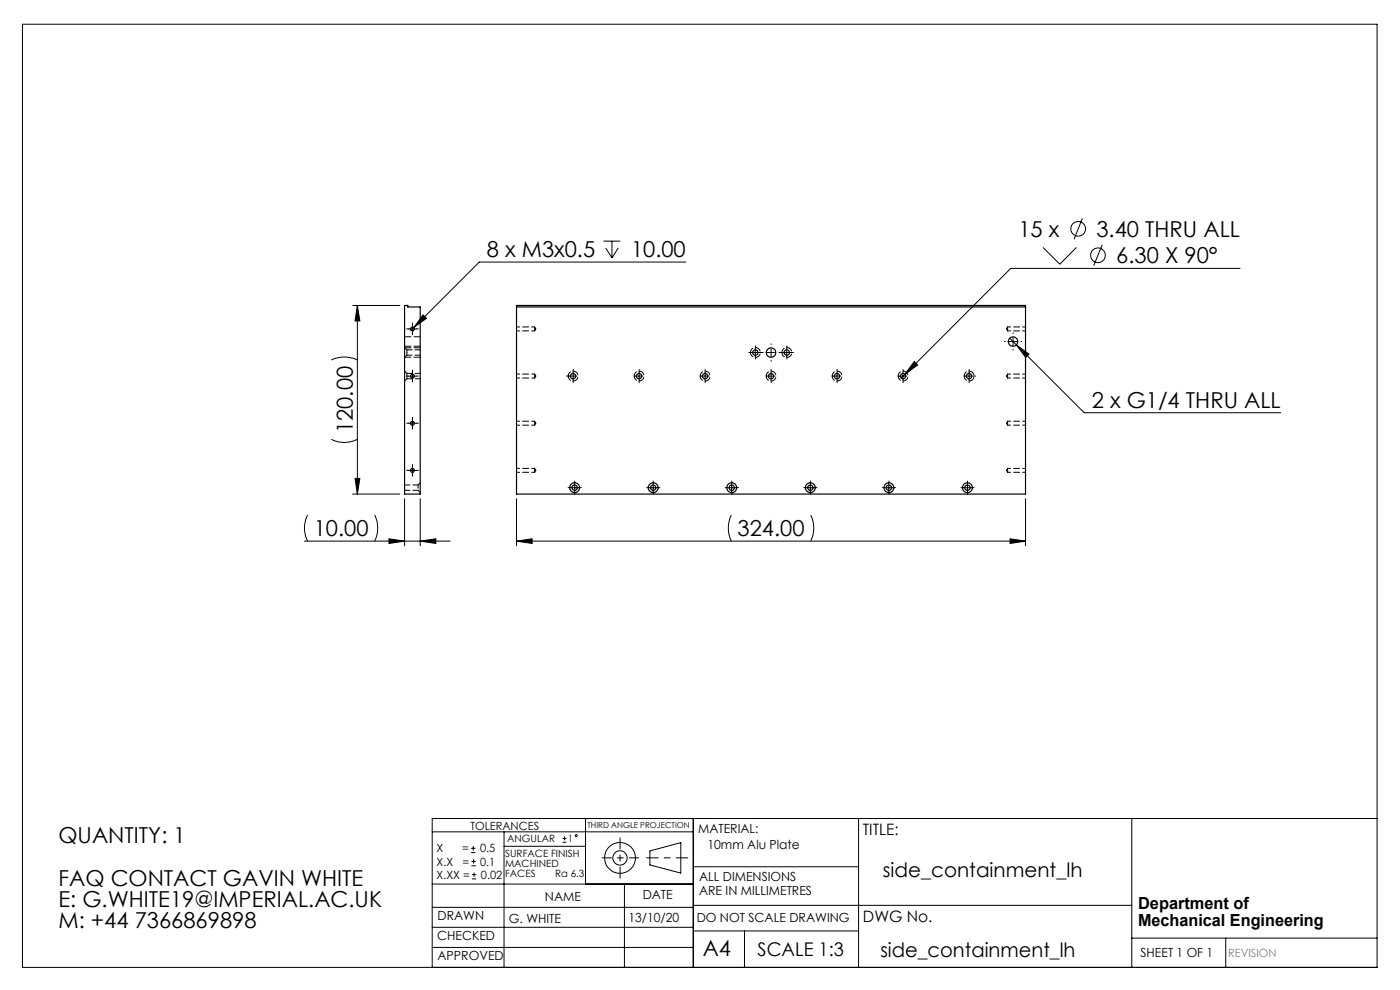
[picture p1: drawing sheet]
<svg xmlns="http://www.w3.org/2000/svg" width="297mm" height="210mm" viewBox="0 0 297 210" stroke-linecap="round" stroke-linejoin="round" font-family="sans-serif">
<g fill="none" stroke="#000" stroke-width=".21">
<path d="M4.8 5.1h287.3v200.1h-287.3zM128 51.1h3.6M128.5 52.6l1.3 2.1M129.8 51.1v3.6M131.2 52.6l-1.4 2.1M145.5 55.6h-43.8l-13.9 13.9M221.3 52.5l3.5 3.5 3.6-3.5M229.6 46.3l-1.7 4.5M233.8 51.9l-1.8 4.5M263.1 56.9h-48.7l-22.4 22.5M70.3 76.4a6.4 6.4 0 0 1 5.5 0M74.8 64.8h10"/>
<path d="M75.8 64.8v40M75.8 64.8l.5 3.3h-1zM86.6 79.8h1.7M86.6 69.8h1.7M87.5 69v1.6M87.5 78.9v1.7M87.8 69.5l-.6 .6M89.7 66.8l.8 .7-2.7 2zM159.4 74.8h1.7M160.2 74v1.6M162.7 74.8h1.7M163.6 74v1.6"/>
<path d="M166.1 74.8h1.6M166.9 74v1.6M190.7 79.8h1.7M191.6 78.9v1.7M192 79.4l-.8 .8M194 76.7l.7 .7-2.7 2zM214.1 72.5h1.6M214.2 71.7l15.8 15.9h41.7M214.9 71.6v1.7M215.6 73.2l2.7 1.9-.7 .7zM70.3 93.2a6.1 6.1 0 0 0 5.5 0M86.6 99.8h1.7"/>
<path d="M86.6 89.8h1.7M87.5 89v1.6M87.5 98.9v1.7M64.6 114.8h30.9M65.3 109.2a6.1 6.1 0 0 0 0 5.6M74.8 104.8h10M75.3 101.5h1l-.5 3.3zM79.5 109.2a6.4 6.4 0 0 1 0 5.6M82.5 114.3l3.3 .5-3.3 .5zM85.8 105.8v10M89.1 114.8l3.4-.5v1zM89.1 105.8v10"/>
<path d="M109.6 114.8l3.3-.5v1zM109.6 114.8h108M109.6 105.8v10M121.1 103.5h1.6M121.9 102.6v1.7M137.7 103.5h1.7M138.6 102.6v1.7M154.4 103.5h1.7M155.2 109.2a6.4 6.4 0 0 0 0 5.6M155.2 102.6v1.7M171.1 103.5h1.7M171.9 102.6v1.7"/>
<path d="M172 109.2a6.1 6.1 0 0 1 0 5.6M187.7 103.5h1.7M188.6 102.6v1.7M204.4 103.5h1.7M205.2 102.6v1.7M214.3 114.3l3.3 .5-3.3 .5zM217.6 105.8v10M91.7 176.5h55.4M99.9 179.9h1M100.4 179.5v.9M106.9 176.5v28.7M106.9 179.5h17.3"/>
<path d="M119.3 178.7h.9M119.3 177.9h.9M119.8 177.4v.9M124.2 173.6v13.9M147.1 173.6v31.6M182.1 173.6v31.6M240.1 173.6v31.6M292.1 173.6h-200.4v31.6M91.7 196.7h55.4M91.7 192.5h55.4M91.7 187.5h55.4M99.9 180.9h1"/>
<path d="M100 183.6h.9M100 182.7h.9M100.1 186.4h.9M100.1 185.5h.9M100.5 182.3v.9M100.6 185.1v.9M132.5 187.5v17.7M137.9 180.5l6.5-1.8v6.5l-6.5-1.7zM147.1 183.9h35M147.1 197.5h35M147.1 192h93M157.9 197.5v7.7"/>
<path d="M240.1 199h52M260 199v6.2M91.7 201h55.4"/>
<circle cx="228.7" cy="48.5" r="1.56"/>
<circle cx="232.9" cy="54.1" r="1.56"/>
<circle cx="122.2" cy="177.3" r=".2"/>
<circle cx="131.5" cy="182" r="1.52"/>
<circle cx="131.5" cy="182" r="3.3"/>
</g>
<path d="M145.9 182h-8.7" fill="none" stroke="#000" stroke-width=".21" stroke-dasharray="15.2 1.3 1.3 1.3" stroke-dashoffset="12.8"/>
<path d="M131.5 177.7v8.6" fill="none" stroke="#000" stroke-width=".21" stroke-dasharray="15.2 1.3 1.3 1.3" stroke-dashoffset="12.9"/>
<path d="M127.7 182h7.8" fill="none" stroke="#000" stroke-width=".21" stroke-dasharray="15.2 1.3 1.3 1.3" stroke-dashoffset="13.3"/>
<g fill="none" stroke="#000" stroke-width=".21" stroke-dasharray="15.2 1.3 1.3 1.3">
<path d="M86.7 79.8h-.4M86.7 69.8h-.4M87.5 78.9v-.4M87.5 68.9v-.4M87.5 70.6v.4M88.3 79.8h.5M88.3 69.8h.5M120.8 79.8h-.6M121.6 79.8v-.9M121.6 79.8h-.8M121.6 79.8v.8M121.6 79.8h.8"/>
<path d="M121.6 78.9v-.5M135.6 79.8v-.9M135.6 79.8h-.8M135.6 79.8v.8M135.6 79.8h.8M135.6 78.9v-.5M149.6 79.8v-.9M149.6 79.8h-.8M149.6 79.8v.8M149.6 79.8h.8M149.6 78.9v-.5M159.4 74.8h-.5"/>
<path d="M160.3 73.9v-.5M160.3 75.6v.6M161.1 74.8h.6M161.9 74.8h-.1M163.6 73.1v-.2M163.6 76.4v.2M163.6 79.8v-.9M163.6 79.8h-.8M163.6 79.8v.8M163.6 79.8h.8M163.6 78.9v-.5M165.3 74.8h.1"/>
<path d="M166.1 74.8h-.6M166.9 73.9v-.5M166.9 75.6v.6M167.8 74.8h.5M177.6 79.8v-.9M177.6 79.8h-.8M177.6 79.8v.8M177.6 79.8h.8M177.6 78.9v-.5M191.6 78.9v-.5M205.6 79.8v-.9M205.6 79.8h-.8"/>
<path d="M205.6 79.8v.8M205.6 79.8h.8M205.6 78.9v-.5M206.4 79.8h.6M213.3 72.4h-.2M214.9 70.8v-.2M214.9 74.1v.2M216.6 72.4h.2M86.7 99.8h-.4M86.7 89.8h-.4M87.5 98.9v-.4M87.5 88.9v-.4"/>
<path d="M87.5 90.6v.4M87.5 80.6v.4M88.3 99.8h.5M88.3 89.8h.5M121.6 80.6v.6M135.6 80.6v.6M149.6 80.6v.6M163.6 80.6v.6M177.6 80.6v.6M191.6 80.6v.6M205.6 80.6v.6M87.5 100.6v.4"/>
<path d="M121.1 103.4h-.6M121.9 102.6v-.6M121.9 104.3v.5M122.8 103.4h.5M137.8 103.4h-.6M138.6 102.6v-.6M138.6 104.3v.5M139.4 103.4h.6M154.4 103.4h-.5M155.3 102.6v-.6M155.3 104.3v.5M156.1 103.4h.6"/>
<path d="M171.1 103.4h-.6M171.9 102.6v-.6M171.9 104.3v.5M172.8 103.4h.5M187.8 103.4h-.6M188.6 102.6v-.6M188.6 104.3v.5M189.4 103.4h.6M204.4 103.4h-.5M205.3 102.6v-.6M205.3 104.3v.5M206.1 103.4h.6"/>
</g>
<g fill="#000">
<path d="M75.8 64.8l.5 3.3h-1zM75.3 101.5h1l-.5 3.3z"/>
<path d="M89.7 66.8l-1.9 2.7 2.7-2zM82.5 114.3l3.3 .5-3.3 .5zM89.1 114.8l3.4-.5v1zM194 76.7l-2 2.7 2.7-2zM215.6 73.2l2 2.6 .7-.7z"/>
<path d="M214.3 114.3l3.3 .5-3.3 .5zM109.6 114.8l3.3-.5v1z"/>
</g>
<g fill="none" stroke="#000" stroke-width=".25">
<path d="M85.8 64.8h.7v.3h2.6v39.7h-3.3zM109.6 64.8h108v40h-108zM109.6 65.1h108"/>
<circle cx="87.5" cy="79.8" r=".41"/>
<circle cx="87.5" cy="69.8" r=".41"/>
<circle cx="121.6" cy="79.8" r=".56"/>
<circle cx="135.6" cy="79.8" r=".56"/>
<circle cx="149.6" cy="79.8" r=".56"/>
<circle cx="160.2" cy="74.8" r=".58"/>
<circle cx="163.6" cy="74.8" r="1.01"/>
<circle cx="163.6" cy="79.8" r=".56"/>
<circle cx="166.9" cy="74.8" r=".58"/>
<circle cx="177.6" cy="79.8" r=".57"/>
<circle cx="191.6" cy="79.8" r=".57"/>
<circle cx="205.6" cy="79.8" r=".57"/>
<circle cx="214.9" cy="72.4" r="1.01"/>
<circle cx="87.5" cy="99.8" r=".41"/>
<circle cx="87.5" cy="89.8" r=".41"/>
<circle cx="121.9" cy="103.5" r="1.04"/>
<circle cx="121.9" cy="103.5" r=".57"/>
<circle cx="138.6" cy="103.4" r=".56"/>
<circle cx="138.6" cy="103.5" r="1.04"/>
<circle cx="155.2" cy="103.5" r="1.04"/>
<circle cx="155.2" cy="103.5" r=".57"/>
<circle cx="171.9" cy="103.4" r=".56"/>
<circle cx="171.9" cy="103.5" r="1.05"/>
<circle cx="188.6" cy="103.4" r=".56"/>
<circle cx="188.6" cy="103.5" r="1.04"/>
<circle cx="205.2" cy="103.5" r=".57"/>
<circle cx="205.2" cy="103.5" r="1.05"/>
</g>
<g fill="none" stroke="#000" stroke-width=".21" stroke-dasharray="1.3 .6">
<path d="M86.3 79.8v-.6M86.3 74.8v-.6M86.3 75.3v-.5M113.4 79.8v-.4M113.4 69.8v-.4M113.4 70.2v-.4M113.4 70.2l.3-.4M113.7 79.8l-.3-.4M113.7 69.8l-.3-.4M213.5 79.8l.3 .4M213.5 69.8l.3 .4M213.8 79.4l-.3 .4"/>
<path d="M213.8 69.4l-.3 .4M86.3 80.3v-.5M113.4 99.8v-.4M113.4 80.2v-.4M113.4 89.8v-.4M113.4 90.2v-.4M113.4 80.2l.3-.4M113.4 90.2l.3-.4M113.7 99.8l-.3-.4M113.7 89.8l-.3-.4M213.5 99.8l.3 .4M213.5 89.8l.3 .4"/>
<path d="M213.8 99.4l-.3 .4M213.8 89.4l-.3 .4M113.4 100.2v-.4M113.4 100.2l.3-.4"/>
</g>
<g fill="none" stroke="#000" stroke-width=".21" stroke-dasharray="1.3 .6" stroke-dashoffset=".6">
<path d="M109.6 70.2h3.8M113.4 79.4h-3.8M113.4 69.4h-3.8M213.8 70.2h3.8M217.6 69.4h-3.8M217.6 79.4h-3.8M109.6 80.2h3.8M109.6 90.2h3.8M113.4 99.4h-3.8M113.4 89.4h-3.8M213.8 90.2h3.8M213.8 80.2h3.8"/>
<path d="M217.6 99.4h-3.8M217.6 89.4h-3.8M88.7 102.9v1.1M109.6 100.2h3.8M213.8 100.2h3.8"/>
</g>
<path d="M85.8 75.8l.5-.5M86.3 79.2l-.5-.5M86.3 74.2l-.5-.5M85.8 80.8l.5-.5M88.7 104l.5 .5M89.2 102.4l-.5 .5" fill="none" stroke="#000" stroke-width=".21" stroke-dasharray="1.3 .6" stroke-dashoffset=".3"/>
<g fill="none" stroke="#000" stroke-width=".21" stroke-dasharray="1.3 .6" stroke-dashoffset=".2">
<path d="M86.3 75.3h2.9M89.2 79.2h-2.9M89.2 74.2h-2.9M120.5 79.8a1.05 1.05 0 0 1 1.5-1 1.05 1.05 0 0 1 .3 1.8 1.05 1.05 0 0 1-1.7-.5l-.1-.3M134.5 79.8a1.05 1.05 0 0 1 1.5-1 1.05 1.05 0 0 1 .3 1.8 1.05 1.05 0 0 1-1.7-.5l-.1-.3M148.5 79.8a1.05 1.05 0 0 1 1.5-1 1.05 1.05 0 0 1 .3 1.8 1.05 1.05 0 0 1-1.7-.5l-.1-.3M159.2 74.8a1.05 1.05 0 0 1 1.5-1 1.05 1.05 0 0 1 .2 1.8 1.05 1.05 0 0 1-1.7-.5v-.3M162.5 79.8a1.05 1.05 0 0 1 1.5-1 1.05 1.05 0 0 1 .3 1.8 1.05 1.05 0 0 1-1.7-.5l-.1-.3M165.9 74.8a1.05 1.05 0 0 1 1.5-1 1.05 1.05 0 0 1 .2 1.8 1.05 1.05 0 0 1-1.7-.5v-.3M176.5 79.8a1.05 1.05 0 0 1 1.5-1 1.05 1.05 0 0 1 .3 1.8 1.05 1.05 0 0 1-1.7-.5l-.1-.3M190.5 79.8a1.05 1.05 0 0 1 1.5-1 1.05 1.05 0 0 1 .3 1.8 1.05 1.05 0 0 1-1.7-.5l-.1-.3M204.5 79.8a1.05 1.05 0 0 1 1.5-1 1.05 1.05 0 0 1 .3 1.8 1.05 1.05 0 0 1-1.7-.5l-.1-.3"/>
<path d="M86.3 80.3h2.9M85.8 104h2.9M88.7 102.9h-2.9"/>
</g>
<path d="M85.8 75.8h3.4M85.8 73.4h3.4M89.2 73.8h-3.4M89.2 71.4h-3.4" fill="none" stroke="#000" stroke-width=".21" stroke-dasharray="1.3 .6" stroke-dashoffset="-.1"/>
<path d="M213.8 69.4v.8M213.8 79.4v.8M213.8 99.4v.8M213.8 89.4v.8" fill="none" stroke="#000" stroke-width=".21" stroke-dasharray="1.3 .6" stroke-dashoffset=".4"/>
<g font-size="4.7">
<text x="216" y="50.2">15 x</text>
<text x="232.6" y="50.2">3.40 THRU ALL</text>
<text x="103.3" y="54.5">8 x M3x0.5</text>
<text x="133.9" y="54.5">10.00</text>
<text x="236.8" y="55.8">6.30 X 90°</text>
<text x="231.6" y="86.5">2 x G1/4 THRU ALL</text>
<text x="74.8" y="91.9" transform="rotate(-90 74.8 91.9)">120.00</text>
<text x="66.6" y="113.8">10.00</text>
<text x="156.5" y="113.8">324.00</text>
<text x="12.4" y="178.8">QUANTITY: 1</text>
<text x="12.4" y="187.9">FAQ CONTACT GAVIN WHITE</text>
<text x="12.4" y="192.4">E: G.WHITE19@IMPERIAL.AC.UK</text>
<text x="12.4" y="196.9">M: +44 7366869898</text>
<text x="149.1" y="202.9">A4</text>
</g>
<g font-size="4.2">
<text x="187.3" y="186">side_containment_lh</text>
<text x="186.8" y="203">side_containment_lh</text>
</g>
<text font-size="4" x="160.7" y="202.8">SCALE 1:3</text>
<g font-size="3.5">
<text x="241.4" y="192.8">Department of</text>
<text x="241.4" y="196.3">Mechanical Engineering</text>
</g>
<g font-size="3.3">
<text x="183" y="177.2">TITLE:</text>
<text x="183.1" y="195.7">DWG No.</text>
</g>
<g font-size="2.7">
<text x="148.1" y="176.7">MATERIAL:</text>
<text x="150.1" y="180.1">10mm Alu Plate</text>
<text x="115.6" y="191">NAME</text>
<text x="136.3" y="190.8">DATE</text>
<text x="148.3" y="186.8">ALL DIMENSIONS</text>
<text x="148.3" y="189.8">ARE IN MILLIMETRES</text>
<text x="92.8" y="195.2">DRAWN</text>
<text x="107.9" y="195.7">G. WHITE</text>
<text x="133.3" y="195.6">13/10/20</text>
<text x="147.8" y="195.7">DO NOT SCALE DRAWING</text>
<text x="92.8" y="199.3">CHECKED</text>
<text x="92.8" y="203.6">APPROVED</text>
<text x="242" y="203">SHEET 1 OF 1</text>
</g>
<g font-size="2.4">
<text x="99.8" y="176">TOLERANCES</text>
<text x="92.6" y="180.8">X</text>
<text x="92.6" y="183.6">X.X</text>
<text x="98" y="180.8">=</text>
<text x="98.1" y="183.6">=</text>
<text x="101.8" y="180.8">0.5</text>
<text x="101.9" y="183.6">0.1</text>
<text x="92.6" y="186.4">X.XX =</text>
<text x="102" y="186.4">0.02</text>
</g>
<text font-size="2.4" fill="#808080" x="260.6" y="203">REVISION</text>
<g font-size="2.1">
<text x="107.6" y="178.6">ANGULAR</text>
<text x="120.5" y="178.6">1</text>
<text x="107.2" y="181.8">SURFACE FINISH</text>
<text x="107.2" y="183.9">MACHINED</text>
<text x="107.2" y="186">FACES</text>
<text x="117.8" y="186">Ra 6.3</text>
</g>
<text font-size="1.7" x="124.6" y="175.7">THIRD ANGLE PROJECTION</text>
</svg>
